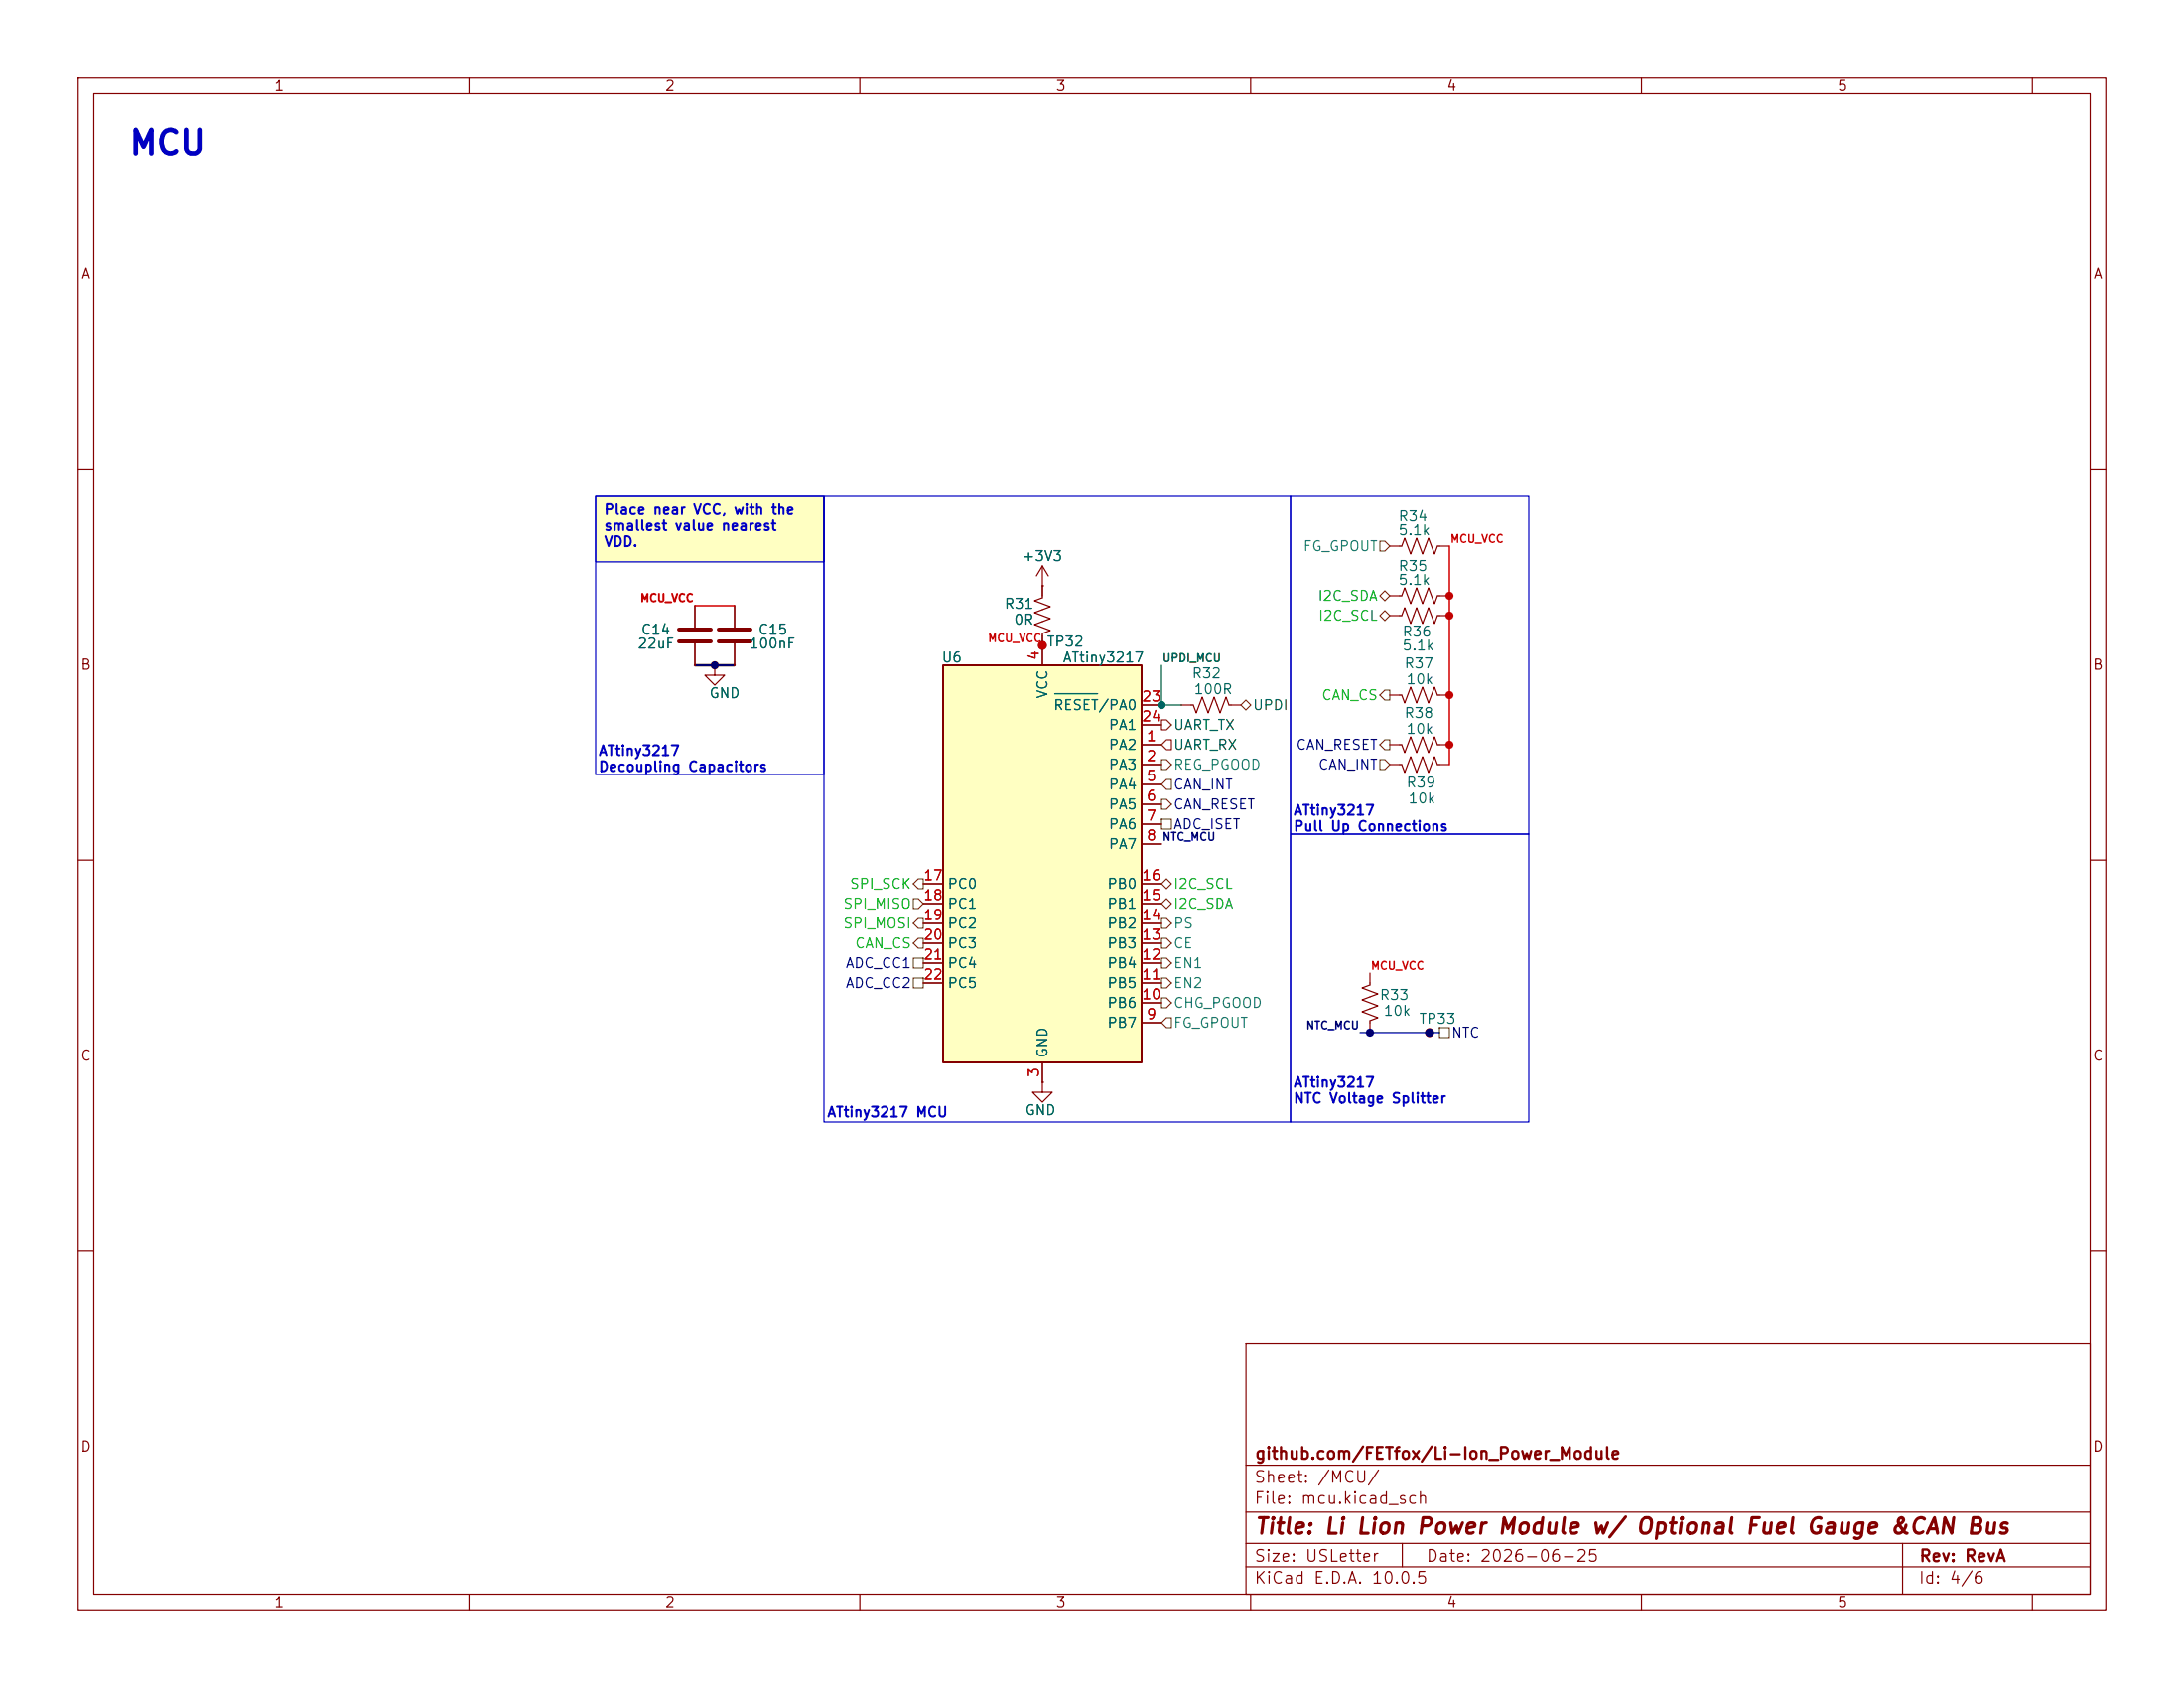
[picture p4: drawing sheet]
(kicad_sch
 (version 20260306)
 (generator "eeschema")
 (generator_version "10.0")
 (paper "USLetter")
 (title_block
  (title "Li Lion Power Module w/ Optional Fuel Gauge &CAN Bus")
  (date "2026-06-25")
  (rev "RevA")
  (company "github.com/FETfox/Li-Ion_Power_Module"))
 (lib_symbols
  (symbol "Connector:TestPoint_Small"
   (pin_numbers (hide yes))
   (pin_names
    (offset 0.762) (hide yes)) (exclude_from_sim no) (in_bom yes) (on_board yes)
   (in_pos_files yes)
   (duplicate_pin_numbers_are_jumpers no)
   (property "Reference" "TP" (at 0 3.81 0) (show_name no) (do_not_autoplace no) (effects (font (size 1.27 1.27))))
   (property "Value" "TestPoint_Small" (at 0 2.032 0) (show_name no) (do_not_autoplace no) (effects (font (size 1.27 1.27))))
   (property "Footprint" "" (at 5.08 0 0) (show_name no) (do_not_autoplace no) (hide yes) (effects (font (size 1.27 1.27))))
   (property "Datasheet" "" (at 5.08 0 0) (show_name no) (do_not_autoplace no) (hide yes) (effects (font (size 1.27 1.27))))
   (property "Description" "test point" (at 0 0 0) (show_name no) (do_not_autoplace no) (hide yes) (effects (font (size 1.27 1.27))))
   (symbol "TestPoint_Small_0_1"
    (circle (center 0 0) (radius 0.508) (stroke (width 0) (type default)) (fill (type none))))
   (symbol "TestPoint_Small_1_1"
    (pin passive line (at 0 0 90) (length 0) (name "1" (effects (font (size 1.27 1.27)))) (number "1" (effects (font (size 1.27 1.27))))))
   (embedded_fonts no))
  (symbol "Device:C"
   (pin_numbers (hide yes))
   (pin_names
    (offset 0.254)) (exclude_from_sim no) (in_bom yes) (on_board yes)
   (in_pos_files yes)
   (duplicate_pin_numbers_are_jumpers no)
   (property "Reference" "C" (at 0.635 2.54 0) (show_name no) (do_not_autoplace no) (effects (font (size 1.27 1.27)) (justify left)))
   (property "Value" "C" (at 0.635 -2.54 0) (show_name no) (do_not_autoplace no) (effects (font (size 1.27 1.27)) (justify left)))
   (property "Footprint" "" (at 0.9652 -3.81 0) (show_name no) (do_not_autoplace no) (hide yes) (effects (font (size 1.27 1.27))))
   (property "Datasheet" "" (at 0 0 0) (show_name no) (do_not_autoplace no) (hide yes) (effects (font (size 1.27 1.27))))
   (property "Description" "Unpolarized capacitor" (at 0 0 0) (show_name no) (do_not_autoplace no) (hide yes) (effects (font (size 1.27 1.27))))
   (symbol "C_0_1"
    (polyline (pts (xy -2.032 0.762) (xy 2.032 0.762)) (stroke (width 0.508) (type default)) (fill (type none)))
    (polyline (pts (xy -2.032 -0.762) (xy 2.032 -0.762)) (stroke (width 0.508) (type default)) (fill (type none))))
   (symbol "C_1_1"
    (pin passive line (at 0 3.81 270) (length 2.794) (name "" (effects (font (size 1.27 1.27)))) (number "1" (effects (font (size 1.27 1.27)))))
    (pin passive line (at 0 -3.81 90) (length 2.794) (name "" (effects (font (size 1.27 1.27)))) (number "2" (effects (font (size 1.27 1.27))))))
   (embedded_fonts no))
  (symbol "Device:R_US"
   (pin_numbers (hide yes))
   (pin_names
    (offset 0)) (exclude_from_sim no) (in_bom yes) (on_board yes)
   (in_pos_files yes)
   (duplicate_pin_numbers_are_jumpers no)
   (property "Reference" "R" (at 2.54 0 90) (show_name no) (do_not_autoplace no) (effects (font (size 1.27 1.27))))
   (property "Value" "R_US" (at -2.54 0 90) (show_name no) (do_not_autoplace no) (effects (font (size 1.27 1.27))))
   (property "Footprint" "" (at 1.016 -0.254 90) (show_name no) (do_not_autoplace no) (hide yes) (effects (font (size 1.27 1.27))))
   (property "Datasheet" "" (at 0 0 0) (show_name no) (do_not_autoplace no) (hide yes) (effects (font (size 1.27 1.27))))
   (property "Description" "Resistor, US symbol" (at 0 0 0) (show_name no) (do_not_autoplace no) (hide yes) (effects (font (size 1.27 1.27))))
   (symbol "R_US_0_1"
    (polyline (pts (xy 0 2.286) (xy 0 2.54)) (stroke (width 0) (type default)) (fill (type none)))
    (polyline (pts (xy 0 2.286) (xy 1.016 1.905) (xy 0 1.524) (xy -1.016 1.143) (xy 0 0.762)) (stroke (width 0) (type default)) (fill (type none)))
    (polyline (pts (xy 0 0.762) (xy 1.016 0.381) (xy 0 0) (xy -1.016 -0.381) (xy 0 -0.762)) (stroke (width 0) (type default)) (fill (type none)))
    (polyline (pts (xy 0 -0.762) (xy 1.016 -1.143) (xy 0 -1.524) (xy -1.016 -1.905) (xy 0 -2.286)) (stroke (width 0) (type default)) (fill (type none)))
    (polyline (pts (xy 0 -2.286) (xy 0 -2.54)) (stroke (width 0) (type default)) (fill (type none))))
   (symbol "R_US_1_1"
    (pin passive line (at 0 3.81 270) (length 1.27) (name "" (effects (font (size 1.27 1.27)))) (number "1" (effects (font (size 1.27 1.27)))))
    (pin passive line (at 0 -3.81 90) (length 1.27) (name "" (effects (font (size 1.27 1.27)))) (number "2" (effects (font (size 1.27 1.27))))))
   (embedded_fonts no))
  (symbol "power:+3V3"
   (power global)
   (pin_numbers (hide yes))
   (pin_names
    (offset 0) (hide yes)) (exclude_from_sim no) (in_bom yes) (on_board yes)
   (in_pos_files yes)
   (duplicate_pin_numbers_are_jumpers no)
   (property "Reference" "#PWR" (at 0 -3.81 0) (show_name no) (do_not_autoplace no) (hide yes) (effects (font (size 1.27 1.27))))
   (property "Value" "+3V3" (at 0 3.556 0) (show_name no) (do_not_autoplace no) (effects (font (size 1.27 1.27))))
   (property "Footprint" "" (at 0 0 0) (show_name no) (do_not_autoplace no) (hide yes) (effects (font (size 1.27 1.27))))
   (property "Datasheet" "" (at 0 0 0) (show_name no) (do_not_autoplace no) (hide yes) (effects (font (size 1.27 1.27))))
   (property "Description" "Power symbol creates a global label with name \"+3V3\"" (at 0 0 0) (show_name no) (do_not_autoplace no) (hide yes) (effects (font (size 1.27 1.27))))
   (symbol "+3V3_0_1"
    (polyline (pts (xy -0.762 1.27) (xy 0 2.54)) (stroke (width 0) (type default)) (fill (type none)))
    (polyline (pts (xy 0 2.54) (xy 0.762 1.27)) (stroke (width 0) (type default)) (fill (type none)))
    (polyline (pts (xy 0 0) (xy 0 2.54)) (stroke (width 0) (type default)) (fill (type none))))
   (symbol "+3V3_1_1"
    (pin power_in line (at 0 0 90) (length 0) (name "" (effects (font (size 1.27 1.27)))) (number "1" (effects (font (size 1.27 1.27))))))
   (embedded_fonts no))
  (symbol "power:GND"
   (power global)
   (pin_numbers (hide yes))
   (pin_names
    (offset 0) (hide yes)) (exclude_from_sim no) (in_bom yes) (on_board yes)
   (in_pos_files yes)
   (duplicate_pin_numbers_are_jumpers no)
   (property "Reference" "#PWR" (at 0 -6.35 0) (show_name no) (do_not_autoplace no) (hide yes) (effects (font (size 1.27 1.27))))
   (property "Value" "GND" (at 0 -3.81 0) (show_name no) (do_not_autoplace no) (effects (font (size 1.27 1.27))))
   (property "Footprint" "" (at 0 0 0) (show_name no) (do_not_autoplace no) (hide yes) (effects (font (size 1.27 1.27))))
   (property "Datasheet" "" (at 0 0 0) (show_name no) (do_not_autoplace no) (hide yes) (effects (font (size 1.27 1.27))))
   (property "Description" "Power symbol creates a global label with name \"GND\" , ground" (at 0 0 0) (show_name no) (do_not_autoplace no) (hide yes) (effects (font (size 1.27 1.27))))
   (symbol "GND_0_1"
    (polyline (pts (xy 0 0) (xy 0 -1.27) (xy 1.27 -1.27) (xy 0 -2.54) (xy -1.27 -1.27) (xy 0 -1.27)) (stroke (width 0) (type default)) (fill (type none))))
   (symbol "GND_1_1"
    (pin power_in line (at 0 0 270) (length 0) (name "" (effects (font (size 1.27 1.27)))) (number "1" (effects (font (size 1.27 1.27))))))
   (embedded_fonts no))
  (symbol "symbols:ATtiny3217-M" (exclude_from_sim no) (in_bom yes) (on_board yes)
   (in_pos_files yes)
   (duplicate_pin_numbers_are_jumpers no)
   (property "Reference" "U6" (at -12.954 26.416 0) (show_name no) (do_not_autoplace no) (effects (font (size 1.27 1.27)) (justify left)))
   (property "Value" "ATtiny3217" (at 2.54 26.416 0) (show_name no) (do_not_autoplace no) (effects (font (size 1.27 1.27)) (justify left)))
   (property "Footprint" "Package_DFN_QFN:QFN-24-1EP_4x4mm_P0.5mm_EP2.6x2.6mm" (at 0 0 0) (show_name no) (do_not_autoplace no) (hide yes) (effects (font (size 1.27 1.27)
    (italic yes))))
   (property "Datasheet" "http://ww1.microchip.com/downloads/en/DeviceDoc/ATtiny3217_1617-Data-Sheet-40001999B.pdf" (at 0 0 0) (show_name no) (do_not_autoplace no) (hide yes) (effects (font (size 1.27 1.27))))
   (property "Description" "20MHz, 32kB Flash, 2kB SRAM, 256B EEPROM, VQFN-24" (at 0 0 0) (show_name no) (do_not_autoplace no) (hide yes) (effects (font (size 1.27 1.27))))
   (property "LCSC#" "C617969" (at 0 0 0) (show_name no) (do_not_autoplace no) (hide yes) (effects (font (size 1.27 1.27))))
   (symbol "ATtiny3217-M_0_1"
    (rectangle (start -12.7 -25.4) (end 12.7 25.4) (stroke (width 0.254) (type default)) (fill (type background))))
   (symbol "ATtiny3217-M_1_1"
    (pin bidirectional line (at 15.24 15.24 180) (length 2.54) (name "PA2" (effects (font (size 1.27 1.27)))) (number "1" (effects (font (size 1.27 1.27)))))
    (pin bidirectional line (at 15.24 12.7 180) (length 2.54) (name "PA3" (effects (font (size 1.27 1.27)))) (number "2" (effects (font (size 1.27 1.27)))))
    (pin power_in line (at 0 -27.94 90) (length 2.54) (name "GND" (effects (font (size 1.27 1.27)))) (number "3" (effects (font (size 1.27 1.27)))))
    (pin power_in line (at 0 27.94 270) (length 2.54) (name "VCC" (effects (font (size 1.27 1.27)))) (number "4" (effects (font (size 1.27 1.27)))))
    (pin bidirectional line (at 15.24 10.16 180) (length 2.54) (name "PA4" (effects (font (size 1.27 1.27)))) (number "5" (effects (font (size 1.27 1.27)))))
    (pin bidirectional line (at 15.24 7.62 180) (length 2.54) (name "PA5" (effects (font (size 1.27 1.27)))) (number "6" (effects (font (size 1.27 1.27)))))
    (pin bidirectional line (at 15.24 5.08 180) (length 2.54) (name "PA6" (effects (font (size 1.27 1.27)))) (number "7" (effects (font (size 1.27 1.27)))))
    (pin bidirectional line (at 15.24 2.54 180) (length 2.54) (name "PA7" (effects (font (size 1.27 1.27)))) (number "8" (effects (font (size 1.27 1.27)))))
    (pin bidirectional line (at 15.24 -20.32 180) (length 2.54) (name "PB7" (effects (font (size 1.27 1.27)))) (number "9" (effects (font (size 1.27 1.27)))))
    (pin bidirectional line (at 15.24 -17.78 180) (length 2.54) (name "PB6" (effects (font (size 1.27 1.27)))) (number "10" (effects (font (size 1.27 1.27)))))
    (pin bidirectional line (at 15.24 -15.24 180) (length 2.54) (name "PB5" (effects (font (size 1.27 1.27)))) (number "11" (effects (font (size 1.27 1.27)))))
    (pin bidirectional line (at 15.24 -12.7 180) (length 2.54) (name "PB4" (effects (font (size 1.27 1.27)))) (number "12" (effects (font (size 1.27 1.27)))))
    (pin bidirectional line (at 15.24 -10.16 180) (length 2.54) (name "PB3" (effects (font (size 1.27 1.27)))) (number "13" (effects (font (size 1.27 1.27)))))
    (pin bidirectional line (at 15.24 -7.62 180) (length 2.54) (name "PB2" (effects (font (size 1.27 1.27)))) (number "14" (effects (font (size 1.27 1.27)))))
    (pin bidirectional line (at 15.24 -5.08 180) (length 2.54) (name "PB1" (effects (font (size 1.27 1.27)))) (number "15" (effects (font (size 1.27 1.27)))))
    (pin bidirectional line (at 15.24 -2.54 180) (length 2.54) (name "PB0" (effects (font (size 1.27 1.27)))) (number "16" (effects (font (size 1.27 1.27)))))
    (pin bidirectional line (at -15.24 -2.54 0) (length 2.54) (name "PC0" (effects (font (size 1.27 1.27)))) (number "17" (effects (font (size 1.27 1.27)))))
    (pin bidirectional line (at -15.24 -5.08 0) (length 2.54) (name "PC1" (effects (font (size 1.27 1.27)))) (number "18" (effects (font (size 1.27 1.27)))))
    (pin bidirectional line (at -15.24 -7.62 0) (length 2.54) (name "PC2" (effects (font (size 1.27 1.27)))) (number "19" (effects (font (size 1.27 1.27)))))
    (pin bidirectional line (at -15.24 -10.16 0) (length 2.54) (name "PC3" (effects (font (size 1.27 1.27)))) (number "20" (effects (font (size 1.27 1.27)))))
    (pin bidirectional line (at -15.24 -12.7 0) (length 2.54) (name "PC4" (effects (font (size 1.27 1.27)))) (number "21" (effects (font (size 1.27 1.27)))))
    (pin bidirectional line (at -15.24 -15.24 0) (length 2.54) (name "PC5" (effects (font (size 1.27 1.27)))) (number "22" (effects (font (size 1.27 1.27)))))
    (pin bidirectional line (at 15.24 20.32 180) (length 2.54) (name "~{RESET}/PA0" (effects (font (size 1.27 1.27)))) (number "23" (effects (font (size 1.27 1.27)))))
    (pin bidirectional line (at 15.24 17.78 180) (length 2.54) (name "PA1" (effects (font (size 1.27 1.27)))) (number "24" (effects (font (size 1.27 1.27)))))
    (pin passive line (at 0 -27.94 90) (length 2.54) (hide yes) (name "GND" (effects (font (size 1.27 1.27)))) (number "25" (effects (font (size 1.27 1.27))))))
   (embedded_fonts no)))
 (rectangle
  (start 105.41 63.5)
  (end 165.1 143.51)
  (stroke (width 0) (type default))
  (fill (type none)))
 (rectangle
  (start 165.1 106.68)
  (end 195.58 143.51)
  (stroke (width 0) (type default))
  (fill (type none)))
 (rectangle
  (start 165.1 63.5)
  (end 195.58 106.68)
  (stroke (width 0) (type default))
  (fill (type none)))
 (rectangle
  (start 76.2 63.5)
  (end 105.41 99.06)
  (stroke (width 0) (type default))
  (fill (type none)))
 (text "ATtiny3217\nPull Up Connections"
  (exclude_from_sim no)
  (at 165.354 104.902 0)
  (effects (font (size 1.27 1.27) (thickness 0.254)
    (bold yes)) (justify left)))
 (text "ATtiny3217 MCU"
  (exclude_from_sim no)
  (at 113.538 142.494 0)
  (effects (font (size 1.27 1.27) (thickness 0.254)
    (bold yes))))
 (text "MCU"
  (exclude_from_sim no)
  (at 16.256 16.764 0)
  (effects (font (size 3 3) (thickness 0.6)
    (bold yes)) (justify left top)))
 (text "ATtiny3217\nNTC Voltage Splitter"
  (exclude_from_sim no)
  (at 165.354 139.7 0)
  (effects (font (size 1.27 1.27) (thickness 0.254)
    (bold yes)) (justify left)))
 (text "ATtiny3217\nDecoupling Capacitors"
  (exclude_from_sim no)
  (at 76.454 97.282 0)
  (effects (font (size 1.27 1.27) (thickness 0.254)
    (bold yes)) (justify left)))
 (text_box "Place near VCC, with the smallest value nearest VDD."
  (exclude_from_sim no)
  (at 76.2 63.5 0)
  (size 29.21 8.3717)
  (margins 0.9525 0.9525 0.9525 0.9525)
  (stroke (width 0) (type solid))
  (fill (type color) (color 255 255 194 1))
  (effects (font (size 1.27 1.27) (thickness 0.254)
    (bold yes)) (justify left top)))
 (junction
  (at 185.42 88.9)
  (diameter 0)
  (color 0 0 0 0))
 (junction
  (at 185.42 95.25)
  (diameter 0)
  (color 0 0 0 0))
 (junction
  (at 182.88 132.08)
  (diameter 0)
  (color 0 0 0 0))
 (junction
  (at 133.35 82.55)
  (diameter 0)
  (color 0 0 0 0))
 (junction
  (at 91.44 85.09)
  (diameter 0)
  (color 0 0 0 0))
 (junction
  (at 175.26 132.08)
  (diameter 0)
  (color 0 0 0 0))
 (junction
  (at 148.59 90.17)
  (diameter 0)
  (color 0 0 0 0))
 (junction
  (at 185.42 78.74)
  (diameter 0)
  (color 0 0 0 0))
 (junction
  (at 185.42 76.2)
  (diameter 0)
  (color 0 0 0 0))
 (wire
  (pts (xy 88.9 77.47) (xy 93.98 77.47))
  (stroke (width 0) (type default)))
 (wire
  (pts (xy 148.59 85.09) (xy 148.59 90.17))
  (stroke (width 0) (type default)))
 (wire
  (pts (xy 148.59 90.17) (xy 151.13 90.17))
  (stroke (width 0) (type default)))
 (wire
  (pts (xy 185.42 88.9) (xy 185.42 95.25))
  (stroke (width 0) (type default)))
 (wire
  (pts (xy 91.44 85.09) (xy 88.9 85.09))
  (stroke (width 0) (type default)))
 (wire
  (pts (xy 93.98 85.09) (xy 91.44 85.09))
  (stroke (width 0) (type default)))
 (wire
  (pts (xy 185.42 76.2) (xy 185.42 78.74))
  (stroke (width 0) (type default)))
 (wire
  (pts (xy 185.42 95.25) (xy 185.42 97.79))
  (stroke (width 0) (type default)))
 (wire
  (pts (xy 175.26 132.08) (xy 182.88 132.08))
  (stroke (width 0) (type default)))
 (wire
  (pts (xy 185.42 78.74) (xy 185.42 88.9))
  (stroke (width 0) (type default)))
 (wire
  (pts (xy 185.42 69.85) (xy 185.42 76.2))
  (stroke (width 0) (type default)))
 (wire
  (pts (xy 184.15 132.08) (xy 182.88 132.08))
  (stroke (width 0) (type default)))
 (wire
  (pts (xy 173.99 132.08) (xy 175.26 132.08))
  (stroke (width 0) (type default)))
 (label "MCU_VCC"
  (at 88.9 77.47 180)
  (effects (font (size 1 1) (thickness 0.254)
    (bold yes)) (justify right bottom)))
 (label "MCU_VCC"
  (at 175.26 124.46 0)
  (effects (font (size 1 1) (thickness 0.2)
    (bold yes)) (justify left bottom)))
 (label "MCU_VCC"
  (at 133.35 82.55 180)
  (effects (font (size 1 1) (thickness 0.2)
    (bold yes)) (justify right bottom)))
 (label "UPDI_MCU"
  (at 148.59 85.09 0)
  (effects (font (size 1 1) (thickness 0.2)
    (bold yes)) (justify left bottom)))
 (label "NTC_MCU"
  (at 148.59 107.95 0)
  (effects (font (size 1 1) (thickness 0.2)
    (bold yes)) (justify left bottom)))
 (label "MCU_VCC"
  (at 185.42 69.85 0)
  (effects (font (size 1 1) (thickness 0.2)
    (bold yes)) (justify left bottom)))
 (label "NTC_MCU"
  (at 173.99 132.08 180)
  (effects (font (size 1 1) (thickness 0.2)
    (bold yes)) (justify right bottom)))
 (hierarchical_label "CAN_RESET"
  (shape output)
  (at 148.59 102.87 0)
  (effects (font (size 1.27 1.27)) (justify left)))
 (hierarchical_label "CAN_INT"
  (shape input)
  (at 177.8 97.79 180)
  (effects (font (size 1.27 1.27)) (justify right)))
 (hierarchical_label "EN2"
  (shape output)
  (at 148.59 125.73 0)
  (effects (font (size 1.27 1.27)) (justify left)))
 (hierarchical_label "CAN_CS"
  (shape output)
  (at 177.8 88.9 180)
  (effects (font (size 1.27 1.27)) (justify right)))
 (hierarchical_label "CAN_INT"
  (shape input)
  (at 148.59 100.33 0)
  (effects (font (size 1.27 1.27)) (justify left)))
 (hierarchical_label "UART_TX"
  (shape output)
  (at 148.59 92.71 0)
  (effects (font (size 1.27 1.27) (thickness 0.1588)) (justify left)))
 (hierarchical_label "I2C_SDA"
  (shape bidirectional)
  (at 177.8 76.2 180)
  (effects (font (size 1.27 1.27)) (justify right)))
 (hierarchical_label "CHG_PGOOD"
  (shape output)
  (at 148.59 128.27 0)
  (effects (font (size 1.27 1.27)) (justify left)))
 (hierarchical_label "CAN_RESET"
  (shape output)
  (at 177.8 95.25 180)
  (effects (font (size 1.27 1.27)) (justify right)))
 (hierarchical_label "NTC"
  (shape passive)
  (at 184.15 132.08 0)
  (effects (font (size 1.27 1.27)) (justify left)))
 (hierarchical_label "EN1"
  (shape output)
  (at 148.59 123.19 0)
  (effects (font (size 1.27 1.27)) (justify left)))
 (hierarchical_label "ADC_CC2"
  (shape passive)
  (at 118.11 125.73 180)
  (effects (font (size 1.27 1.27)) (justify right)))
 (hierarchical_label "CE"
  (shape output)
  (at 148.59 120.65 0)
  (effects (font (size 1.27 1.27)) (justify left)))
 (hierarchical_label "FG_GPOUT"
  (shape input)
  (at 148.59 130.81 0)
  (effects (font (size 1.27 1.27)) (justify left)))
 (hierarchical_label "PS"
  (shape output)
  (at 148.59 118.11 0)
  (effects (font (size 1.27 1.27)) (justify left)))
 (hierarchical_label "SPI_MISO"
  (shape input)
  (at 118.11 115.57 180)
  (effects (font (size 1.27 1.27)) (justify right)))
 (hierarchical_label "REG_PGOOD"
  (shape output)
  (at 148.59 97.79 0)
  (effects (font (size 1.27 1.27)) (justify left)))
 (hierarchical_label "UPDI"
  (shape bidirectional)
  (at 158.75 90.17 0)
  (effects (font (size 1.27 1.27)) (justify left)))
 (hierarchical_label "FG_GPOUT"
  (shape input)
  (at 177.8 69.85 180)
  (effects (font (size 1.27 1.27)) (justify right)))
 (hierarchical_label "I2C_SDA"
  (shape bidirectional)
  (at 148.59 115.57 0)
  (effects (font (size 1.27 1.27)) (justify left)))
 (hierarchical_label "UART_RX"
  (shape input)
  (at 148.59 95.25 0)
  (effects (font (size 1.27 1.27) (thickness 0.1588)) (justify left)))
 (hierarchical_label "I2C_SCL"
  (shape bidirectional)
  (at 148.59 113.03 0)
  (effects (font (size 1.27 1.27)) (justify left)))
 (hierarchical_label "ADC_CC1"
  (shape passive)
  (at 118.11 123.19 180)
  (effects (font (size 1.27 1.27)) (justify right)))
 (hierarchical_label "ADC_ISET"
  (shape passive)
  (at 148.59 105.41 0)
  (effects (font (size 1.27 1.27)) (justify left)))
 (hierarchical_label "I2C_SCL"
  (shape bidirectional)
  (at 177.8 78.74 180)
  (effects (font (size 1.27 1.27)) (justify right)))
 (hierarchical_label "SPI_MOSI"
  (shape output)
  (at 118.11 118.11 180)
  (effects (font (size 1.27 1.27)) (justify right)))
 (hierarchical_label "CAN_CS"
  (shape output)
  (at 118.11 120.65 180)
  (effects (font (size 1.27 1.27)) (justify right)))
 (hierarchical_label "SPI_SCK"
  (shape output)
  (at 118.11 113.03 180)
  (effects (font (size 1.27 1.27)) (justify right)))
 (symbol
  (lib_id "Device:R_US")
  (at 181.61 69.85 90)
  (unit 1)
  (body_style 1)
  (exclude_from_sim no)
  (in_bom yes)
  (on_board yes)
  (in_pos_files yes)
  (dnp no)
  (property "Reference" "R34" (at 178.816 66.04 90) (show_name no) (do_not_autoplace no) (effects (font (size 1.27 1.27)) (justify right)))
  (property "Value" "5.1k" (at 178.816 67.818 90) (show_name no) (do_not_autoplace no) (effects (font (size 1.27 1.27)) (justify right)))
  (property "Footprint" "Resistor_SMD:R_0603_1608Metric" (at 181.864 68.834 90) (hide yes) (show_name no) (do_not_autoplace no) (effects (font (size 1.27 1.27))))
  (property "Datasheet" "" (at 181.61 69.85 0) (hide yes) (show_name no) (do_not_autoplace no) (effects (font (size 1.27 1.27))))
  (property "Description" "Resistor, US symbol" (at 181.61 69.85 0) (hide yes) (show_name no) (do_not_autoplace no) (effects (font (size 1.27 1.27))))
  (property "MFR#" "RC0603FR-075K1L" (at 181.61 69.85 0) (hide yes) (show_name no) (do_not_autoplace no) (effects (font (size 1.27 1.27))))
  (property "Package" "0603" (at 181.61 69.85 0) (hide yes) (show_name no) (do_not_autoplace no) (effects (font (size 1.27 1.27))))
  (property "LCSC#" "C105580" (at 181.61 69.85 90) (hide yes) (show_name no) (do_not_autoplace no) (effects (font (size 1.27 1.27))))
  (pin "2")
  (pin "1")
  (instances (project "power_module" (path "" (reference "R34") (unit 1)
    (variant (name "3v3 Dumb") (dnp yes))
    (variant (name "5v Dumb") (dnp yes))))))
 (symbol
  (lib_id "Device:R_US")
  (at 175.26 128.27 0)
  (mirror x)
  (unit 1)
  (body_style 1)
  (exclude_from_sim no)
  (in_bom yes)
  (on_board yes)
  (in_pos_files yes)
  (dnp no)
  (property "Reference" "R33" (at 180.34 127.254 0) (show_name no) (do_not_autoplace no) (effects (font (size 1.27 1.27)) (justify right)))
  (property "Value" "10k" (at 180.594 129.286 0) (show_name no) (do_not_autoplace no) (effects (font (size 1.27 1.27)) (justify right)))
  (property "Footprint" "Resistor_SMD:R_0603_1608Metric" (at 176.276 128.016 90) (hide yes) (show_name no) (do_not_autoplace no) (effects (font (size 1.27 1.27))))
  (property "Datasheet" "" (at 175.26 128.27 0) (hide yes) (show_name no) (do_not_autoplace no) (effects (font (size 1.27 1.27))))
  (property "Description" "Resistor, US symbol" (at 175.26 128.27 0) (hide yes) (show_name no) (do_not_autoplace no) (effects (font (size 1.27 1.27))))
  (property "MFR#" "RC0603FR-0710KL" (at 175.26 128.27 0) (hide yes) (show_name no) (do_not_autoplace no) (effects (font (size 1.27 1.27))))
  (property "Package" "0603" (at 175.26 128.27 0) (hide yes) (show_name no) (do_not_autoplace no) (effects (font (size 1.27 1.27))))
  (property "LCSC#" "C98220" (at 175.26 128.27 0) (hide yes) (show_name no) (do_not_autoplace no) (effects (font (size 1.27 1.27))))
  (pin "2")
  (pin "1")
  (instances (project "power_module" (path "" (reference "R33") (unit 1)
    (variant (name "3v3 Dumb") (dnp yes))
    (variant (name "5v Dumb") (dnp yes))))))
 (symbol
  (lib_id "Device:C")
  (at 93.98 81.28 180)
  (unit 1)
  (body_style 1)
  (exclude_from_sim no)
  (in_bom yes)
  (on_board yes)
  (in_pos_files yes)
  (dnp no)
  (property "Reference" "C15" (at 100.838 80.518 0) (show_name no) (do_not_autoplace no) (effects (font (size 1.27 1.27)) (justify left)))
  (property "Value" "100nF" (at 101.854 82.296 0) (show_name no) (do_not_autoplace no) (effects (font (size 1.27 1.27)) (justify left)))
  (property "Footprint" "Capacitor_SMD:C_0603_1608Metric" (at 93.0148 77.47 0) (hide yes) (show_name no) (do_not_autoplace no) (effects (font (size 1.27 1.27))))
  (property "Datasheet" "" (at 93.98 81.28 0) (hide yes) (show_name no) (do_not_autoplace no) (effects (font (size 1.27 1.27))))
  (property "Description" "Unpolarized capacitor" (at 93.98 81.28 0) (hide yes) (show_name no) (do_not_autoplace no) (effects (font (size 1.27 1.27))))
  (property "MFR#" "" (at 93.98 81.28 0) (hide yes) (show_name no) (do_not_autoplace no) (effects (font (size 1.27 1.27))))
  (property "Package" "0603" (at 93.98 81.28 0) (hide yes) (show_name no) (do_not_autoplace no) (effects (font (size 1.27 1.27))))
  (property "LCSC#" "C14663" (at 93.98 81.28 0) (hide yes) (show_name no) (do_not_autoplace no) (effects (font (size 1.27 1.27))))
  (pin "1")
  (pin "2")
  (instances (project "power_module" (path "" (reference "C15") (unit 1)
    (variant (name "3v3 Dumb") (dnp yes))
    (variant (name "5v Dumb") (dnp yes))))))
 (symbol
  (lib_id "Device:R_US")
  (at 181.61 88.9 270)
  (mirror x)
  (unit 1)
  (body_style 1)
  (exclude_from_sim no)
  (in_bom yes)
  (on_board yes)
  (in_pos_files yes)
  (dnp no)
  (property "Reference" "R37" (at 179.578 84.836 90) (show_name no) (do_not_autoplace no) (effects (font (size 1.27 1.27)) (justify left)))
  (property "Value" "10k" (at 179.832 86.868 90) (show_name no) (do_not_autoplace no) (effects (font (size 1.27 1.27)) (justify left)))
  (property "Footprint" "Resistor_SMD:R_0603_1608Metric" (at 181.356 87.884 90) (hide yes) (show_name no) (do_not_autoplace no) (effects (font (size 1.27 1.27))))
  (property "Datasheet" "" (at 181.61 88.9 0) (hide yes) (show_name no) (do_not_autoplace no) (effects (font (size 1.27 1.27))))
  (property "Description" "Resistor, US symbol" (at 181.61 88.9 0) (hide yes) (show_name no) (do_not_autoplace no) (effects (font (size 1.27 1.27))))
  (property "MFR#" "RC0603FR-0710KL" (at 181.61 88.9 0) (hide yes) (show_name no) (do_not_autoplace no) (effects (font (size 1.27 1.27))))
  (property "Package" "0603" (at 181.61 88.9 0) (hide yes) (show_name no) (do_not_autoplace no) (effects (font (size 1.27 1.27))))
  (property "LCSC#" "C98220" (at 181.61 88.9 0) (hide yes) (show_name no) (do_not_autoplace no) (effects (font (size 1.27 1.27))))
  (pin "2")
  (pin "1")
  (instances (project "power_module" (path "" (reference "R37") (unit 1)
    (variant (name "3v3 Dumb") (dnp yes))
    (variant (name "5v Dumb") (dnp yes))))))
 (symbol
  (lib_id "Device:R_US")
  (at 154.94 90.17 90)
  (mirror x)
  (unit 1)
  (body_style 1)
  (exclude_from_sim no)
  (in_bom yes)
  (on_board yes)
  (in_pos_files yes)
  (dnp no)
  (property "Reference" "R32" (at 152.4 86.106 90) (show_name no) (do_not_autoplace no) (effects (font (size 1.27 1.27)) (justify right)))
  (property "Value" "100R" (at 152.654 88.138 90) (show_name no) (do_not_autoplace no) (effects (font (size 1.27 1.27)) (justify right)))
  (property "Footprint" "Resistor_SMD:R_0603_1608Metric" (at 155.194 91.186 90) (hide yes) (show_name no) (do_not_autoplace no) (effects (font (size 1.27 1.27))))
  (property "Datasheet" "" (at 154.94 90.17 0) (hide yes) (show_name no) (do_not_autoplace no) (effects (font (size 1.27 1.27))))
  (property "Description" "Resistor, US symbol" (at 154.94 90.17 0) (hide yes) (show_name no) (do_not_autoplace no) (effects (font (size 1.27 1.27))))
  (property "MFR#" "RC0603FR-07100RL" (at 154.94 90.17 0) (hide yes) (show_name no) (do_not_autoplace no) (effects (font (size 1.27 1.27))))
  (property "Package" "0603" (at 154.94 90.17 0) (hide yes) (show_name no) (do_not_autoplace no) (effects (font (size 1.27 1.27))))
  (property "LCSC#" "C105588" (at 154.94 90.17 0) (hide yes) (show_name no) (do_not_autoplace no) (effects (font (size 1.27 1.27))))
  (pin "2")
  (pin "1"))
 (symbol
  (lib_id "Device:R_US")
  (at 181.61 97.79 90)
  (mirror x)
  (unit 1)
  (body_style 1)
  (exclude_from_sim no)
  (in_bom yes)
  (on_board yes)
  (in_pos_files yes)
  (dnp no)
  (property "Reference" "R39" (at 179.832 100.076 90) (show_name no) (do_not_autoplace no) (effects (font (size 1.27 1.27)) (justify right)))
  (property "Value" "10k" (at 180.086 102.108 90) (show_name no) (do_not_autoplace no) (effects (font (size 1.27 1.27)) (justify right)))
  (property "Footprint" "Resistor_SMD:R_0603_1608Metric" (at 181.864 98.806 90) (hide yes) (show_name no) (do_not_autoplace no) (effects (font (size 1.27 1.27))))
  (property "Datasheet" "" (at 181.61 97.79 0) (hide yes) (show_name no) (do_not_autoplace no) (effects (font (size 1.27 1.27))))
  (property "Description" "Resistor, US symbol" (at 181.61 97.79 0) (hide yes) (show_name no) (do_not_autoplace no) (effects (font (size 1.27 1.27))))
  (property "MFR#" "RC0603FR-0710KL" (at 181.61 97.79 0) (hide yes) (show_name no) (do_not_autoplace no) (effects (font (size 1.27 1.27))))
  (property "Package" "0603" (at 181.61 97.79 0) (hide yes) (show_name no) (do_not_autoplace no) (effects (font (size 1.27 1.27))))
  (property "LCSC#" "C98220" (at 181.61 97.79 0) (hide yes) (show_name no) (do_not_autoplace no) (effects (font (size 1.27 1.27))))
  (pin "2")
  (pin "1")
  (instances (project "power_module" (path "" (reference "R39") (unit 1)
    (variant (name "3v3 Dumb") (dnp yes))
    (variant (name "5v Dumb") (dnp yes))))))
 (symbol
  (lib_id "Connector:TestPoint_Small")
  (at 182.88 132.08 270)
  (unit 1)
  (body_style 1)
  (exclude_from_sim no)
  (in_bom yes)
  (on_board yes)
  (in_pos_files yes)
  (dnp no)
  (property "Reference" "TP33" (at 183.896 130.302 90) (show_name no) (do_not_autoplace no) (effects (font (size 1.27 1.27))))
  (property "Value" "NTC" (at 186.436 138.43 90) (hide yes) (show_name no) (do_not_autoplace no) (effects (font (size 1.27 1.27))))
  (property "Footprint" "TestPoint:TestPoint_Pad_D1.0mm" (at 182.88 137.16 0) (hide yes) (show_name no) (do_not_autoplace no) (effects (font (size 1.27 1.27))))
  (property "Datasheet" "" (at 182.88 137.16 0) (hide yes) (show_name no) (do_not_autoplace no) (effects (font (size 1.27 1.27))))
  (property "Description" "test point" (at 182.88 132.08 0) (hide yes) (show_name no) (do_not_autoplace no) (effects (font (size 1.27 1.27))))
  (pin "1"))
 (symbol
  (lib_id "power:GND")
  (at 91.44 85.09 0)
  (unit 1)
  (body_style 1)
  (exclude_from_sim no)
  (in_bom yes)
  (on_board yes)
  (in_pos_files yes)
  (dnp no)
  (property "Reference" "#PWR040" (at 91.44 91.44 0) (hide yes) (show_name no) (do_not_autoplace no) (effects (font (size 1.27 1.27))))
  (property "Value" "GND" (at 92.71 88.646 0) (show_name no) (do_not_autoplace no) (effects (font (size 1.27 1.27))))
  (property "Footprint" "" (at 91.44 85.09 0) (hide yes) (show_name no) (do_not_autoplace no) (effects (font (size 1.27 1.27))))
  (property "Datasheet" "" (at 91.44 85.09 0) (hide yes) (show_name no) (do_not_autoplace no) (effects (font (size 1.27 1.27))))
  (property "Description" "Power symbol creates a global label with name \"GND\" , ground" (at 91.44 85.09 0) (hide yes) (show_name no) (do_not_autoplace no) (effects (font (size 1.27 1.27))))
  (pin "1"))
 (symbol
  (lib_id "Device:C")
  (at 88.9 81.28 0)
  (mirror x)
  (unit 1)
  (body_style 1)
  (exclude_from_sim no)
  (in_bom yes)
  (on_board yes)
  (in_pos_files yes)
  (dnp no)
  (property "Reference" "C14" (at 85.852 80.518 0) (show_name no) (do_not_autoplace no) (effects (font (size 1.27 1.27)) (justify right)))
  (property "Value" "22uF" (at 86.36 82.296 0) (show_name no) (do_not_autoplace no) (effects (font (size 1.27 1.27)) (justify right)))
  (property "Footprint" "Capacitor_SMD:C_0805_2012Metric" (at 89.8652 77.47 0) (hide yes) (show_name no) (do_not_autoplace no) (effects (font (size 1.27 1.27))))
  (property "Datasheet" "" (at 88.9 81.28 0) (hide yes) (show_name no) (do_not_autoplace no) (effects (font (size 1.27 1.27))))
  (property "Description" "Unpolarized capacitor" (at 88.9 81.28 0) (hide yes) (show_name no) (do_not_autoplace no) (effects (font (size 1.27 1.27))))
  (property "MFR#" "" (at 88.9 81.28 0) (hide yes) (show_name no) (do_not_autoplace no) (effects (font (size 1.27 1.27))))
  (property "Package" "0805" (at 88.9 81.28 0) (hide yes) (show_name no) (do_not_autoplace no) (effects (font (size 1.27 1.27))))
  (property "LCSC#" "C77074" (at 88.9 81.28 0) (hide yes) (show_name no) (do_not_autoplace no) (effects (font (size 1.27 1.27))))
  (pin "1")
  (pin "2")
  (instances (project "power_module" (path "" (reference "C14") (unit 1)
    (variant (name "3v3 Dumb") (dnp yes))
    (variant (name "5v Dumb") (dnp yes))))))
 (symbol
  (lib_id "power:+3V3")
  (at 133.35 74.93 0)
  (unit 1)
  (body_style 1)
  (exclude_from_sim no)
  (in_bom yes)
  (on_board yes)
  (in_pos_files yes)
  (dnp no)
  (property "Reference" "#PWR041" (at 133.35 78.74 0) (hide yes) (show_name no) (do_not_autoplace no) (effects (font (size 1.27 1.27))))
  (property "Value" "+3V3" (at 133.35 71.12 0) (show_name no) (do_not_autoplace no) (effects (font (size 1.27 1.27))))
  (property "Footprint" "" (at 133.35 74.93 0) (hide yes) (show_name no) (do_not_autoplace no) (effects (font (size 1.27 1.27))))
  (property "Datasheet" "" (at 133.35 74.93 0) (hide yes) (show_name no) (do_not_autoplace no) (effects (font (size 1.27 1.27))))
  (property "Description" "Power symbol creates a global label with name \"+3V3\"" (at 133.35 74.93 0) (hide yes) (show_name no) (do_not_autoplace no) (effects (font (size 1.27 1.27))))
  (pin "1"))
 (symbol
  (lib_id "Device:R_US")
  (at 181.61 76.2 90)
  (unit 1)
  (body_style 1)
  (exclude_from_sim no)
  (in_bom yes)
  (on_board yes)
  (in_pos_files yes)
  (dnp no)
  (property "Reference" "R35" (at 178.816 72.39 90) (show_name no) (do_not_autoplace no) (effects (font (size 1.27 1.27)) (justify right)))
  (property "Value" "5.1k" (at 178.816 74.168 90) (show_name no) (do_not_autoplace no) (effects (font (size 1.27 1.27)) (justify right)))
  (property "Footprint" "Resistor_SMD:R_0603_1608Metric" (at 181.864 75.184 90) (hide yes) (show_name no) (do_not_autoplace no) (effects (font (size 1.27 1.27))))
  (property "Datasheet" "" (at 181.61 76.2 0) (hide yes) (show_name no) (do_not_autoplace no) (effects (font (size 1.27 1.27))))
  (property "Description" "Resistor, US symbol" (at 181.61 76.2 0) (hide yes) (show_name no) (do_not_autoplace no) (effects (font (size 1.27 1.27))))
  (property "MFR#" "RC0603FR-075K1L" (at 181.61 76.2 0) (hide yes) (show_name no) (do_not_autoplace no) (effects (font (size 1.27 1.27))))
  (property "Package" "0603" (at 181.61 76.2 0) (hide yes) (show_name no) (do_not_autoplace no) (effects (font (size 1.27 1.27))))
  (property "LCSC#" "C105580" (at 181.61 76.2 90) (hide yes) (show_name no) (do_not_autoplace no) (effects (font (size 1.27 1.27))))
  (pin "2")
  (pin "1")
  (instances (project "power_module" (path "" (reference "R35") (unit 1)
    (variant (name "3v3 Dumb") (dnp yes))
    (variant (name "5v Dumb") (dnp yes))))))
 (symbol
  (lib_id "Device:R_US")
  (at 181.61 95.25 270)
  (mirror x)
  (unit 1)
  (body_style 1)
  (exclude_from_sim no)
  (in_bom yes)
  (on_board yes)
  (in_pos_files yes)
  (dnp no)
  (property "Reference" "R38" (at 179.578 91.186 90) (show_name no) (do_not_autoplace no) (effects (font (size 1.27 1.27)) (justify left)))
  (property "Value" "10k" (at 179.832 93.218 90) (show_name no) (do_not_autoplace no) (effects (font (size 1.27 1.27)) (justify left)))
  (property "Footprint" "Resistor_SMD:R_0603_1608Metric" (at 181.356 94.234 90) (hide yes) (show_name no) (do_not_autoplace no) (effects (font (size 1.27 1.27))))
  (property "Datasheet" "" (at 181.61 95.25 0) (hide yes) (show_name no) (do_not_autoplace no) (effects (font (size 1.27 1.27))))
  (property "Description" "Resistor, US symbol" (at 181.61 95.25 0) (hide yes) (show_name no) (do_not_autoplace no) (effects (font (size 1.27 1.27))))
  (property "MFR#" "RC0603FR-0710KL" (at 181.61 95.25 0) (hide yes) (show_name no) (do_not_autoplace no) (effects (font (size 1.27 1.27))))
  (property "Package" "0603" (at 181.61 95.25 0) (hide yes) (show_name no) (do_not_autoplace no) (effects (font (size 1.27 1.27))))
  (property "LCSC#" "C98220" (at 181.61 95.25 0) (hide yes) (show_name no) (do_not_autoplace no) (effects (font (size 1.27 1.27))))
  (pin "2")
  (pin "1")
  (instances (project "power_module" (path "" (reference "R38") (unit 1)
    (variant (name "3v3 Dumb") (dnp yes))
    (variant (name "5v Dumb") (dnp yes))))))
 (symbol
  (lib_id "Connector:TestPoint_Small")
  (at 133.35 82.55 0)
  (unit 1)
  (body_style 1)
  (exclude_from_sim no)
  (in_bom yes)
  (on_board yes)
  (in_pos_files yes)
  (dnp no)
  (property "Reference" "TP32" (at 133.858 82.042 0) (show_name no) (do_not_autoplace no) (effects (font (size 1.27 1.27)) (justify left)))
  (property "Value" "MCU_VCC" (at 134.62 83.8199 0) (hide yes) (show_name no) (do_not_autoplace no) (effects (font (size 1.27 1.27)) (justify left)))
  (property "Footprint" "" (at 138.43 82.55 0) (hide yes) (show_name no) (do_not_autoplace no) (effects (font (size 1.27 1.27))))
  (property "Datasheet" "" (at 138.43 82.55 0) (hide yes) (show_name no) (do_not_autoplace no) (effects (font (size 1.27 1.27))))
  (property "Description" "test point" (at 133.35 82.55 0) (hide yes) (show_name no) (do_not_autoplace no) (effects (font (size 1.27 1.27))))
  (pin "1"))
 (symbol
  (lib_id "Device:R_US")
  (at 181.61 78.74 270)
  (unit 1)
  (body_style 1)
  (exclude_from_sim no)
  (in_bom yes)
  (on_board yes)
  (in_pos_files yes)
  (dnp no)
  (property "Reference" "R36" (at 179.324 80.772 90) (show_name no) (do_not_autoplace no) (effects (font (size 1.27 1.27)) (justify left)))
  (property "Value" "5.1k" (at 179.324 82.55 90) (show_name no) (do_not_autoplace no) (effects (font (size 1.27 1.27)) (justify left)))
  (property "Footprint" "Resistor_SMD:R_0603_1608Metric" (at 181.356 79.756 90) (hide yes) (show_name no) (do_not_autoplace no) (effects (font (size 1.27 1.27))))
  (property "Datasheet" "" (at 181.61 78.74 0) (hide yes) (show_name no) (do_not_autoplace no) (effects (font (size 1.27 1.27))))
  (property "Description" "Resistor, US symbol" (at 181.61 78.74 0) (hide yes) (show_name no) (do_not_autoplace no) (effects (font (size 1.27 1.27))))
  (property "MFR#" "RC0603FR-075K1L" (at 181.61 78.74 0) (hide yes) (show_name no) (do_not_autoplace no) (effects (font (size 1.27 1.27))))
  (property "Package" "0603" (at 181.61 78.74 0) (hide yes) (show_name no) (do_not_autoplace no) (effects (font (size 1.27 1.27))))
  (property "LCSC#" "C105580" (at 181.61 78.74 90) (hide yes) (show_name no) (do_not_autoplace no) (effects (font (size 1.27 1.27))))
  (pin "2")
  (pin "1")
  (instances (project "power_module" (path "" (reference "R36") (unit 1)
    (variant (name "3v3 Dumb") (dnp yes))
    (variant (name "5v Dumb") (dnp yes))))))
 (symbol
  (lib_id "power:GND")
  (at 133.35 138.43 0)
  (unit 1)
  (body_style 1)
  (exclude_from_sim no)
  (in_bom yes)
  (on_board yes)
  (in_pos_files yes)
  (dnp no)
  (property "Reference" "#PWR042" (at 133.35 144.78 0) (hide yes) (show_name no) (do_not_autoplace no) (effects (font (size 1.27 1.27))))
  (property "Value" "GND" (at 133.096 141.986 0) (show_name no) (do_not_autoplace no) (effects (font (size 1.27 1.27))))
  (property "Footprint" "" (at 133.35 138.43 0) (hide yes) (show_name no) (do_not_autoplace no) (effects (font (size 1.27 1.27))))
  (property "Datasheet" "" (at 133.35 138.43 0) (hide yes) (show_name no) (do_not_autoplace no) (effects (font (size 1.27 1.27))))
  (property "Description" "Power symbol creates a global label with name \"GND\" , ground" (at 133.35 138.43 0) (hide yes) (show_name no) (do_not_autoplace no) (effects (font (size 1.27 1.27))))
  (pin "1"))
 (symbol
  (lib_id "Device:R_US")
  (at 133.35 78.74 0)
  (mirror y)
  (unit 1)
  (body_style 1)
  (exclude_from_sim no)
  (in_bom yes)
  (on_board yes)
  (in_pos_files yes)
  (dnp no)
  (property "Reference" "R31" (at 132.334 77.216 0) (show_name no) (do_not_autoplace no) (effects (font (size 1.27 1.27)) (justify left)))
  (property "Value" "0R" (at 132.334 79.248 0) (show_name no) (do_not_autoplace no) (effects (font (size 1.27 1.27)) (justify left)))
  (property "Footprint" "Resistor_SMD:R_0805_2012Metric" (at 132.334 78.994 90) (hide yes) (show_name no) (do_not_autoplace no) (effects (font (size 1.27 1.27))))
  (property "Datasheet" "" (at 133.35 78.74 0) (hide yes) (show_name no) (do_not_autoplace no) (effects (font (size 1.27 1.27))))
  (property "Description" "Resistor, US symbol" (at 133.35 78.74 0) (hide yes) (show_name no) (do_not_autoplace no) (effects (font (size 1.27 1.27))))
  (property "MFR#" "" (at 133.35 78.74 0) (hide yes) (show_name no) (do_not_autoplace no) (effects (font (size 1.27 1.27))))
  (property "Package" "0805" (at 133.35 78.74 0) (hide yes) (show_name no) (do_not_autoplace no) (effects (font (size 1.27 1.27))))
  (property "LCSC#" "C54921246" (at 133.35 78.74 0) (hide yes) (show_name no) (do_not_autoplace no) (effects (font (size 1.27 1.27))))
  (pin "2")
  (pin "1")
  (instances (project "power_module" (path "" (reference "R31") (unit 1)
    (variant (name "3v3 Dumb") (dnp yes))
    (variant (name "5v Dumb") (dnp yes))))))
 (symbol
  (lib_id "symbols:ATtiny3217-M")
  (at 133.35 110.49 0)
  (unit 1)
  (body_style 1)
  (exclude_from_sim no)
  (in_bom yes)
  (on_board yes)
  (in_pos_files yes)
  (dnp no)
  (property "Reference" "U6" (at 120.396 84.074 0) (show_name no) (do_not_autoplace no) (effects (font (size 1.27 1.27)) (justify left)))
  (property "Value" "ATtiny3217" (at 135.89 84.074 0) (show_name no) (do_not_autoplace no) (effects (font (size 1.27 1.27)) (justify left)))
  (property "Footprint" "Package_DFN_QFN:QFN-24-1EP_4x4mm_P0.5mm_EP2.6x2.6mm" (at 133.35 133.35 0) (hide yes) (show_name no) (do_not_autoplace no) (effects (font (size 1.27 1.27)
    (italic yes))))
  (property "Datasheet" "http://ww1.microchip.com/downloads/en/DeviceDoc/21801e.pdf" (at 135.89 130.81 0) (hide yes) (show_name no) (do_not_autoplace no) (effects (font (size 1.27 1.27))))
  (property "Description" "Stand-Alone CAN Controller with SPI Interface, TSSOP-20" (at 133.35 110.49 0) (hide yes) (show_name no) (do_not_autoplace no) (effects (font (size 1.27 1.27))))
  (property "LCSC#" "C15193" (at 133.35 110.49 0) (hide yes) (show_name no) (do_not_autoplace no) (effects (font (size 1.27 1.27))))
  (pin "9")
  (pin "8")
  (pin "10")
  (pin "5")
  (pin "19")
  (pin "7")
  (pin "3")
  (pin "6")
  (pin "11")
  (pin "4")
  (pin "20")
  (pin "18")
  (pin "14")
  (pin "15")
  (pin "16")
  (pin "13")
  (pin "2")
  (pin "12")
  (pin "1")
  (pin "17")
  (pin "23")
  (pin "22")
  (pin "21")
  (pin "25")
  (pin "24")
  (instances (project "power_module" (path "" (reference "U6") (unit 1)
    (variant (name "3v3 Dumb") (dnp yes))
    (variant (name "5v Dumb") (dnp yes)))))))
